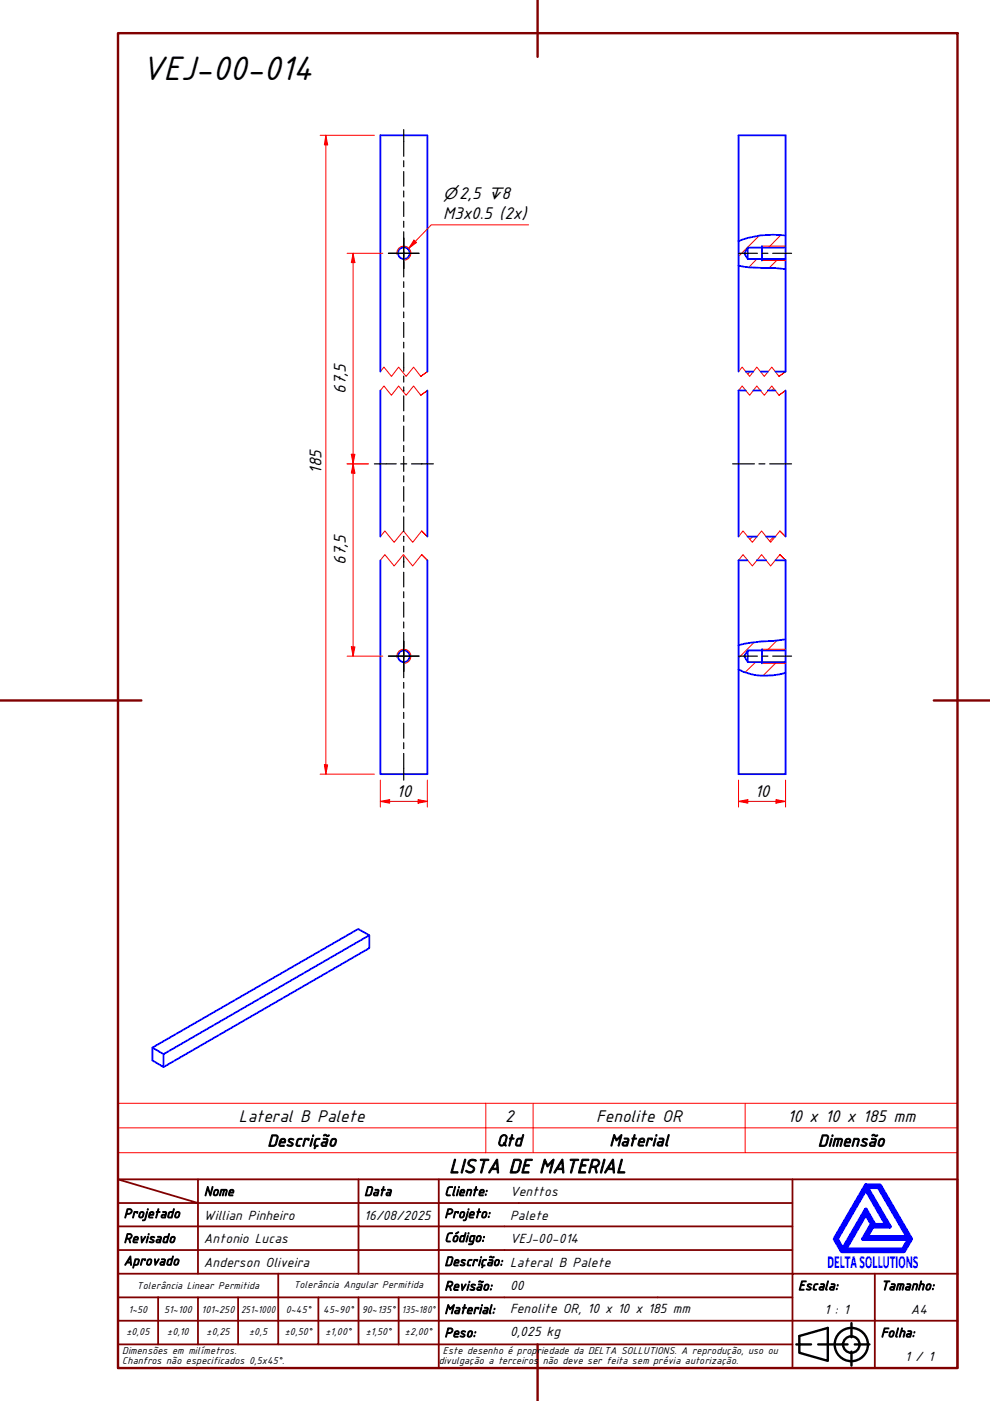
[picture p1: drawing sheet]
<svg xmlns="http://www.w3.org/2000/svg" width="210mm" height="297mm" viewBox="0 0 210 297" stroke-linecap="round" stroke-linejoin="round" font-family="sans-serif">
<!-- layer: Hatch (ABNT) -->
<path d="M160.5 54.9l-1.8 1.8M161 50l-4.4 4.3M165 54.9l-1.9 1.9M165.5 49.8l-2.6 2.7M159.1 78.8l-.5 .5M164 82.4l-.4 .4M159.6 113.8l-.6 .5M164.1 113.8l-.9 .9M159.9 136.2l-3.3 3.3M164.8 135.7l-2.2 2.2M160.2 140.4l-2.2 2.1M164.7 140.4l-2.9 2.8" fill="none" stroke="#f00" stroke-width=".21"/>
<!-- layer: Linha Corte (ABNT) -->
<path d="M80.6 78.8l.8-1 1.6 2 1.5-2 1.6 2 1.6-2 1.5 2 1.4-1-1.4 1M156.6 78.8l.8-1 1.5 2 1.6-2 1.6 2 1.5-2 1.6 2 1.4-1-1.4 1M80.6 82.8l.8-1 1.6 2 1.5-2 1.6 2 1.6-2 1.5 2 1.4-1-1.4 1M156.6 82.8l.8-1 1.5 2 1.6-2 1.6 2 1.5-2 1.6 2 1.4-1-1.4 1M89.4 117.6l1.2 1.2-1.2-1.2-1.9 2.4-2-2.4-1.9 2.4-2-2.4-1 1.2M89.4 112.6l1.2 1.2-1.2-1.2-1.9 2.4-2-2.4-1.9 2.4-2-2.4-1 1.2M165.4 117.6l1.2 1.2-1.2-1.2-2 2.4-1.9-2.4-2 2.4-2-2.4-.9 1.2M165.4 112.6l1.2 1.2-1.2-1.2-2 2.4-1.9-2.4-2 2.4-2-2.4-.9 1.2" fill="none" stroke="#f00" stroke-width=".21"/>
<!-- layer: Visible (ABNT) -->
<g fill="none" stroke="#00f" stroke-width=".38">
<path d="M156.6 56.3a29.1 29.1 0 0 0 7.7 .5l2.3 .3M158.6 52.5v2.4M161.5 52.2v3M166.6 49.9a20.2 20.2 0 0 0-10 1.2M166.6 49.9v2.6h-8l-.8 1.2 .8 1.2h8v2.2M166.6 57.1v21.7h-2.2M166.6 49.9v-21.2h-10v50.1M166.6 52.5v2.4M80.6 78.8v-50.1h10v50.1M158.1 78.8h1.6M161.3 78.8h1.5M80.6 82.8v31"/>
<path d="M90.6 82.8v31M158.1 82.8h-1.5v31M159.7 82.8h1.6M162.8 82.8h1.6M166.6 82.8v31M80.6 118.8v45.3h10v-45.3M158.5 113.8h2M158.5 118.8h-1.9v45.3h10v-21.4M160.5 118.8h1.9M162.4 113.8h2M164.4 118.8h2.2v16.8M158.6 137.9v2.5"/>
<path d="M161.5 137.7v2.9M166.6 135.6l-2.5 .3a27 27 0 0 0-7.5 .9M166.6 135.6v2.3h-8l-.8 1.2 .8 1.3h8v2.3M166.6 137.9v2.5M156.6 141.9a13.3 13.3 0 0 0 10 .8M78.3 198.3l-43.6 25.2v2.7l-2.4-1.4v-2.7l43.6-25.1 2.4 1.3v2.7l-43.6 25.2M32.3 222.1l2.4 1.4"/>
<circle cx="85.6" cy="53.7" r="1.24"/>
<circle cx="85.6" cy="139.1" r="1.24"/>
</g>
<!-- layer: Visible Narrow (ABNT) -->
<path d="M84.2 53.9a1.49 1.49 0 0 1 1.2-1.7 1.49 1.49 0 0 1 1.7 1.2 1.49 1.49 0 0 1-1.2 1.7M161.5 52.2h5.1M161.5 55.2h5.1M84.2 139.4a1.49 1.49 0 0 1 1.2-1.7 1.49 1.49 0 0 1 1.7 1.2 1.49 1.49 0 0 1-1.2 1.7M161.5 137.7h5.1M161.5 140.6h5.1" fill="none" stroke="#f00" stroke-width=".21"/>
<path d="M25 239.1h178v-5.2h-178v10.5M103 233.9v10.5M113 233.9v10.5M158 233.9v10.5M203 239.1v5.3h-178M25 244.4v5.6h178v-5.6" fill="none" stroke="#f00" stroke-width=".21"/>
<!-- layer: Borda A3/A4 (ABNT) -->
<path d="M25 7h178v283.1h-178zM114 0v12.1M0 148.5h30M198 148.5h12M114 285v12" fill="none" stroke="#800000" stroke-width=".51"/>
<path d="M183.6 257.3l1.2 2.2-1.8 3.2h9.7l-1.2 2.2h-12.3zM183.6 252.1l4.4 7.6h-2.6l-1.8-3.2-4.9 8.4-1.3-2.2zM183.6 251.3h3l6.6 11.4-1.6 2.6h-13.1l-1.5-2.6zM183.8 251.7h2.5l6.2 10.6h-8.8l1.3-2.2h3.7zM185 259.7h.2l-.2 .2z" fill="none" stroke="#00f" stroke-width=".83"/>
<!-- layer: 0 -->
<path d="M178.5 265.3h13.1" fill="none" stroke="#000" stroke-width=".21"/>
<g fill="none" stroke="#800000" stroke-width=".38">
<path d="M25 250l17 5.1h-17M25 250h178v40.1h-178zM42 255.1h34v4.9h17M42 255.1v15M42 250v5.1M76 250v5.1h17v4.9M93 250v5.1h75M168 250v20.1h-143M25 260h51v10.1M25 275.1h17M33.5 275.1v9.9M50.5 275.1h-8.5v9.9"/>
<path d="M59 270.1v14.9h-8.5M67.5 275.1v9.9h-8.5M76 275.1v9.9h8.5M84.5 275.1v9.9M93 275.1h-42.5v9.9M93 260v5h-68M93 275.1v9.9h75M93 260h75M93 275.1h75M168 265h-75v10.1M185.5 270.1v9.9h17.5M203 270.1h-35v9.9h17.5v10.1"/>
<path d="M25 285h25.5M25 280h143v10.1M67.5 285h8.5M84.5 285h8.5v5.1"/>
</g>
<g fill="none" stroke="#000" stroke-width=".51">
<path d="M168.8 285h3.2M169.5 283.3l6-1.8v7l-6-1.7zM173.5 285h6.2M180.5 280.5v3M180.5 286.6v2.9M181.2 285h3.1"/>
<circle cx="180.5" cy="285.1" r="3.5"/>
<circle cx="180.5" cy="285.1" r="1.75"/>
</g>
<!-- layer: Marca de centro (ISO) -->
<path d="M82.4 53.7h6.4M85.6 50.5v6.4M82.4 139.1h6.4M85.6 135.9v6.5" fill="none" stroke="#000" stroke-width=".25"/>
<!-- layer: Linha de centro (ISO) -->
<g fill="none" stroke="#000" stroke-width=".25">
<path d="M85.6 27.5v5.6M85.6 34.1v1.3M85.6 36.4v3.1M85.6 40.5v1.3M85.6 42.8v3.1M85.6 46.9v1.3M85.6 49.1v3.2M85.6 53.3v1.3M85.6 55.5v3.2M85.6 59.7v1.2M85.6 62v3.1M85.6 66.2v1.2"/>
<path d="M85.6 68.4v3.2M85.6 72.6v1.2M85.6 74.8v3.9M85.6 79.7v1.3M79.4 98.3h4.6M85 98.3h1.2M85.6 82v.9M85.6 83.9v3.2M85.6 88.1v1.2M85.6 90.3v3.2M85.6 94.5v1.2M85.6 96.8v3.1"/>
<path d="M87.2 98.3h4.7M85.6 100.9v1.3M85.6 103.2v3.1M85.6 107.3v1.3M85.6 109.6v3.1M85.6 113.7v1.1M85.6 115.8v1.2M85.6 118v2.3M85.6 121.3v3.1M85.6 125.5v1.2M85.6 127.7v3.2M85.6 131.9v1.2"/>
<path d="M85.6 134.1v3.2M85.6 138.3v1.2M85.6 140.5v3.2M85.6 144.7v1.2M85.6 146.9v3.2M85.6 151.1v1.2M85.6 153.3v3.2M85.6 157.5v1.2M85.6 159.8v5.6"/>
</g>
<path d="M69.1 162.2v1.9" fill="none" stroke="#f00" stroke-width=".21"/>
<path d="M68.8 162.2h.7l-.4 1.9z" fill="#f00"/>
<path d="M69.1 28.7v2M68.8 162.2h.7l-.4 1.9z" fill="none" stroke="#f00" stroke-width=".21"/>
<path d="M69.1 28.7l.4 2h-.7z" fill="#f00"/>
<path d="M67.9 28.7h11.5M69.1 28.7l.4 2h-.7zM69.1 30.7v131.5M74.9 96.3v2M67.9 164.1h11.5" fill="none" stroke="#f00" stroke-width=".21"/>
<path d="M74.5 96.3h.7l-.3 2z" fill="#f00"/>
<path d="M74.9 53.7v2M74.5 96.3h.7l-.3 2z" fill="none" stroke="#f00" stroke-width=".21"/>
<path d="M74.9 53.7l.3 2h-.7z" fill="#f00"/>
<path d="M73.6 53.7h7.6M74.9 53.7l.3 2h-.7zM74.9 55.7v40.6M73.6 98.3h4.5M74.9 98.3v2" fill="none" stroke="#f00" stroke-width=".21"/>
<path d="M74.9 98.3l.3 2h-.7z" fill="#f00"/>
<path d="M74.9 98.3l.3 2h-.7zM74.9 137.1v2" fill="none" stroke="#f00" stroke-width=".21"/>
<path d="M74.5 137.1h.7l-.3 2z" fill="#f00"/>
<path d="M73.6 98.3h4.5M74.9 100.3v36.8M73.6 139.1h7.6M74.5 137.1h.7l-.3 2z" fill="none" stroke="#f00" stroke-width=".21"/>
<path d="M88.1 51.2l-1.4 1.4" fill="none" stroke="#f00" stroke-width=".21"/>
<path d="M87.8 50.9l.5 .5-1.6 1.2z" fill="#f00"/>
<path d="M87.8 50.9l.5 .5-1.6 1.2zM112.1 47.7h-20.7l-3.3 3.5" fill="none" stroke="#f00" stroke-width=".21"/>
<!-- layer: Linha de centro (ISO) -->
<path d="M156.6 53.7h4M161.5 53.7h1.3M163.8 53.7h4M156.6 139.1h4M161.5 139.1h1.3M163.8 139.1h4" fill="none" stroke="#000" stroke-width=".25"/>
<path d="M80.6 169.9h2" fill="none" stroke="#f00" stroke-width=".21"/>
<path d="M80.6 169.9l2-.4v.8z" fill="#f00"/>
<path d="M80.6 169.9l2-.4v.8zM88.6 169.9h2" fill="none" stroke="#f00" stroke-width=".21"/>
<path d="M88.6 169.5l2 .4-2 .4z" fill="#f00"/>
<path d="M80.6 165.4v5.7M82.6 169.9h6M88.6 169.5l2 .4-2 .4zM90.6 165.4v5.7M156.6 169.9h2" fill="none" stroke="#f00" stroke-width=".21"/>
<path d="M156.6 169.9l2-.4v.8z" fill="#f00"/>
<path d="M156.6 169.9l2-.4v.8zM164.5 169.9h2.1" fill="none" stroke="#f00" stroke-width=".21"/>
<path d="M164.5 169.5l2.1 .4-2.1 .4z" fill="#f00"/>
<path d="M156.6 165.4v5.7M158.6 169.9h5.9M164.5 169.5l2.1 .4-2.1 .4zM166.6 165.4v5.7" fill="none" stroke="#f00" stroke-width=".21"/>
<!-- layer: Linha de centro (ISO) -->
<path d="M155.3 98.3h4.7M160.9 98.3h1.3M163.2 98.3h4.6" fill="none" stroke="#000" stroke-width=".25"/>
<text font-size="7.7" x="30" y="17.1">VEJ-00-014</text>
<text font-size="4.6" x="95.2" y="248.7">LISTA DE MATERIAL</text>
<g font-size="3.9">
<text x="94" y="46.4">M3x0.5 (2x)</text>
<text x="73.3" y="83.5" transform="rotate(-90 73.3 83.5)">67,5</text>
<text x="68.1" y="100.4" transform="rotate(-90 68.1 100.4)">185</text>
<text x="73.3" y="119.7" transform="rotate(-90 73.3 119.7)">67,5</text>
<text x="84.1" y="168.9">10</text>
<text x="160" y="168.9">10</text>
<text x="50.7" y="237.8">Lateral B Palete</text>
<text x="107.1" y="237.8">2</text>
<text x="126.4" y="237.8">Fenolite OR</text>
<text x="166.9" y="237.8">10 x 10 x 185 mm</text>
</g>
<g font-size="3.8">
<text x="56.7" y="243.1">Descrição</text>
<text x="105.3" y="243">Qtd</text>
<text x="129.2" y="243">Material</text>
<text x="173.4" y="243.1">Dimensão</text>
</g>
<text font-size="3.8" fill="#00f" x="175.5" y="268.8">DELTASOLLUTIONS</text>
<text font-size="3.4" x="94" y="42.1">⌀2,5 ↧8</text>
<g font-size="3">
<text x="43.2" y="253.5">Nome</text>
<text x="77.2" y="253.5">Data</text>
<text x="94.2" y="253.5">Cliente:</text>
<text x="108.1" y="253.5">Venttos</text>
<text x="26.2" y="263.5">Revisado</text>
<text x="26.2" y="258.2">Projetado</text>
<text x="43.2" y="258.6">Willian Pinheiro</text>
<text x="43.2" y="263.5">Antonio Lucas</text>
<text x="77.2" y="258.6">16/08/2025</text>
<text x="94.2" y="263.3">Código:</text>
<text x="94.2" y="258.2">Projeto:</text>
<text x="108.1" y="263.5">VEJ-00-014</text>
<text x="108.1" y="258.6">Palete</text>
<text x="26.2" y="268.3">Aprovado</text>
<text x="43.2" y="268.5">Anderson Oliveira</text>
<text x="94.2" y="268.4">Descrição: Lateral B Palete</text>
<text x="94.2" y="273.6">Revisão:</text>
<text x="108.1" y="273.5">00</text>
<text x="169.2" y="273.5">Escala:</text>
<text x="186.8" y="273.5">Tamanho:</text>
<text x="94.2" y="278.6">Material:</text>
<text x="108.1" y="278.4">Fenolite OR, 10 x 10 x 185 mm</text>
<text x="174.8" y="278.6">1 : 1</text>
<text x="193.1" y="278.6">A4</text>
<text x="94.2" y="283.5">Peso:</text>
<text x="108.1" y="283.3">0,025 kg</text>
<text x="186.8" y="283.5">Folha:</text>
<text x="191.9" y="288.5">1 / 1</text>
</g>
<g font-size="2.3">
<text x="29" y="273.4">Tolerância Linear Permitida</text>
<text x="62.3" y="273.2">Tolerância Angular Permitida</text>
<text x="27.2" y="278.3">1~50</text>
<text x="34.8" y="278.3">51~100</text>
<text x="42.7" y="278.3">101~250</text>
<text x="51.1" y="278.3">251~1000</text>
<text x="60.6" y="278.3">0~45°</text>
<text x="68.5" y="278.3">45~90°</text>
<text x="76.7" y="278.3">90~135°</text>
<text x="85.2" y="278.3">135~180°</text>
<text x="25.9" y="287.1">Dimensões em milímetros.</text>
<text x="26.8" y="283.1">±0,05</text>
<text x="35.4" y="283.1">±0,10</text>
<text x="43.8" y="283.1">±0,25</text>
<text x="52.8" y="283.1">±0,5</text>
<text x="60.4" y="283.1">±0,50°</text>
<text x="69" y="283.1">±1,00°</text>
<text x="77.5" y="283.1">±1,50°</text>
<text x="85.9" y="283.1">±2,00°</text>
<text x="93.9" y="287.1">Este desenho é propriedade da DELTA SOLLUTIONS. A reprodução, uso ou</text>
<text x="25.9" y="289.2">Chanfros não especificados 0,5x45°.</text>
<text x="93" y="289.2">divulgação a terceiros</text>
<text x="115.1" y="289.2">não deve ser feita sem prévia autorização.</text>
</g>
</svg>
